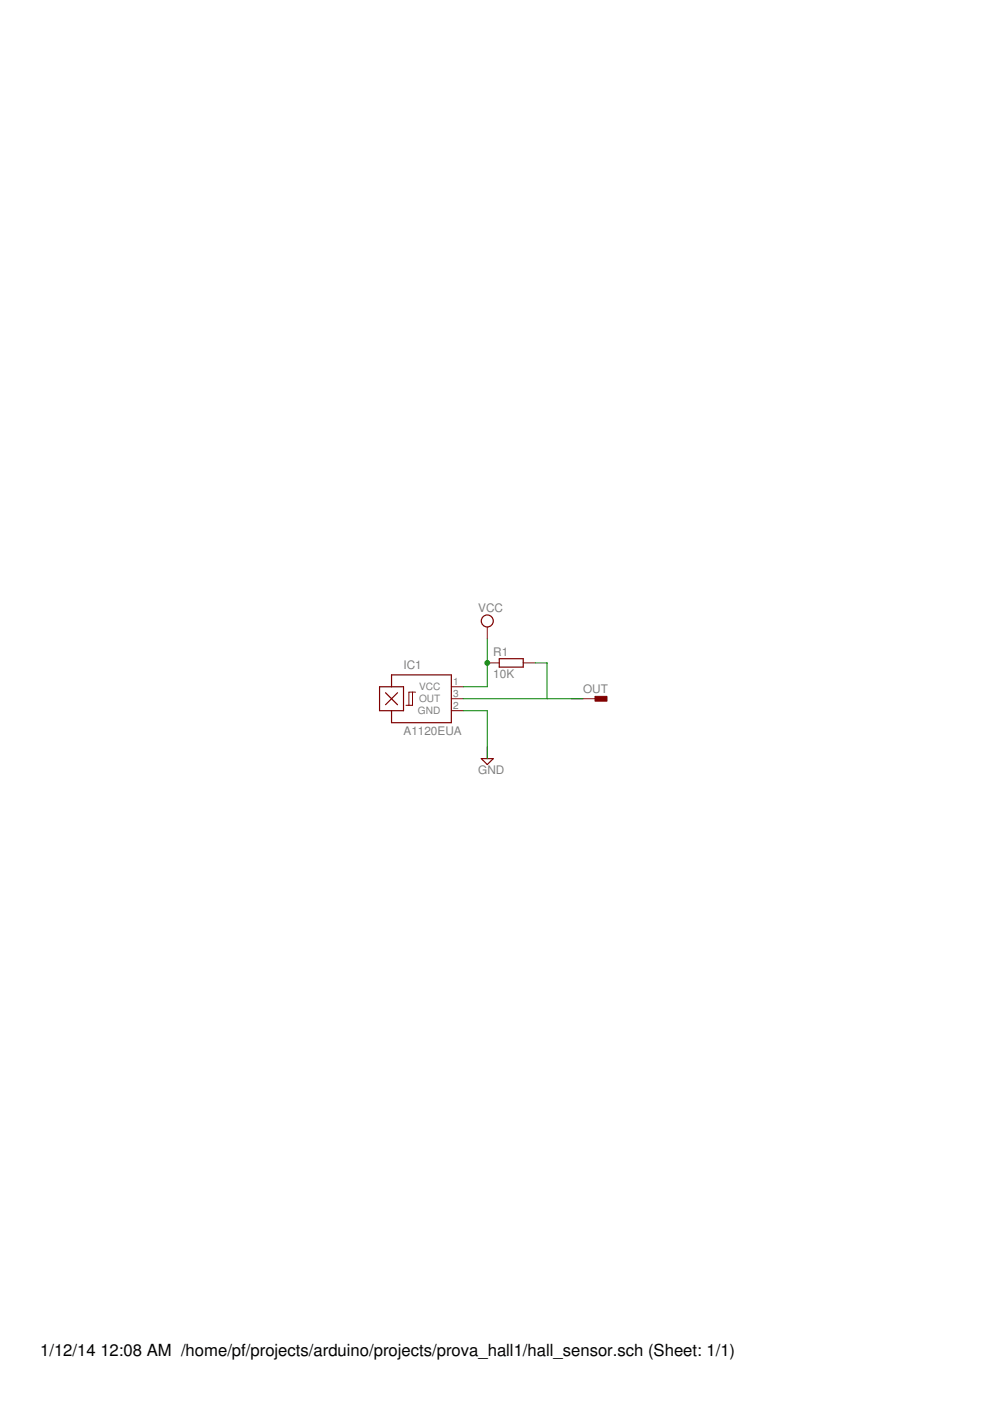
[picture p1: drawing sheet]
<svg xmlns="http://www.w3.org/2000/svg" width="210mm" height="297mm" viewBox="0 0 210 297" stroke-linecap="round" stroke-linejoin="round" font-family="sans-serif">
<g fill="none" stroke="#800000" stroke-width=".25">
<path d="M105.9 139.7h5v1.7h-5zM80.5 145.6h5.1v5.1h-5.1zM81.7 146.9l2.6 2.5M83 145.6v-2.5h12.7v10.1h-12.7v-2.5M84.3 146.9l-2.6 2.5M102 160.8h2.6l-1.3 1.3z"/>
<circle cx="103.3" cy="131.7" r="1.27"/>
</g>
<path d="M103.3 132.9v2.6M87.5 146.7v2.8h-1.4M88.1 146.7h-1.4v2.8M95.7 145.6h2.5M95.7 150.7h2.5M95.7 148.1h2.5M103.3 158.3v2.5M103.3 140.5h2.6M110.9 140.5h2.6M121.1 148.1h5.1" fill="none" stroke="#800000" stroke-width=".21"/>
<path d="M126.2 147.6h2.5v1.1h-2.5z" fill="#800000" stroke="#800000" stroke-width=".21"/>
<path d="M103.3 135.5v10.1h-5.1M98.2 150.7h5.1v10.1M98.2 148.1h25.4M113.5 140.5h2.5v7.6" fill="none" stroke="#008000" stroke-width=".21"/>
<circle cx="103.3" cy="140.5" r=".51" fill="#008000" stroke="#008000" stroke-width=".21"/>
<g font-size="3.5">
<text x="8.5" y="287.5">1/12/14</text>
<text x="21.3" y="287.5">12:08 AM /home/pf/projects/arduino/projects/prova_hall1/hall_sensor.sch (Sheet: 1/1)</text>
</g>
<g font-size="2.5" fill="#808080">
<text x="101.4" y="129.8">VCC</text>
<text x="85.5" y="141.8">IC1</text>
<text x="104.6" y="143.8">10K</text>
<text x="104.6" y="139">R1</text>
<text x="123.6" y="146.9">OUT</text>
<text x="85.5" y="155.8">A1120EUA</text>
<text x="101.4" y="164">GND</text>
</g>
<g font-size="2.1" fill="#808080">
<text x="88.9" y="146.4">VCC</text>
<text x="88.9" y="148.9">OUT</text>
<text x="96.1" y="145.3">1</text>
<text x="96.1" y="147.8">3</text>
<text x="88.6" y="151.5">GND</text>
<text x="96.1" y="150.3">2</text>
</g>
</svg>
